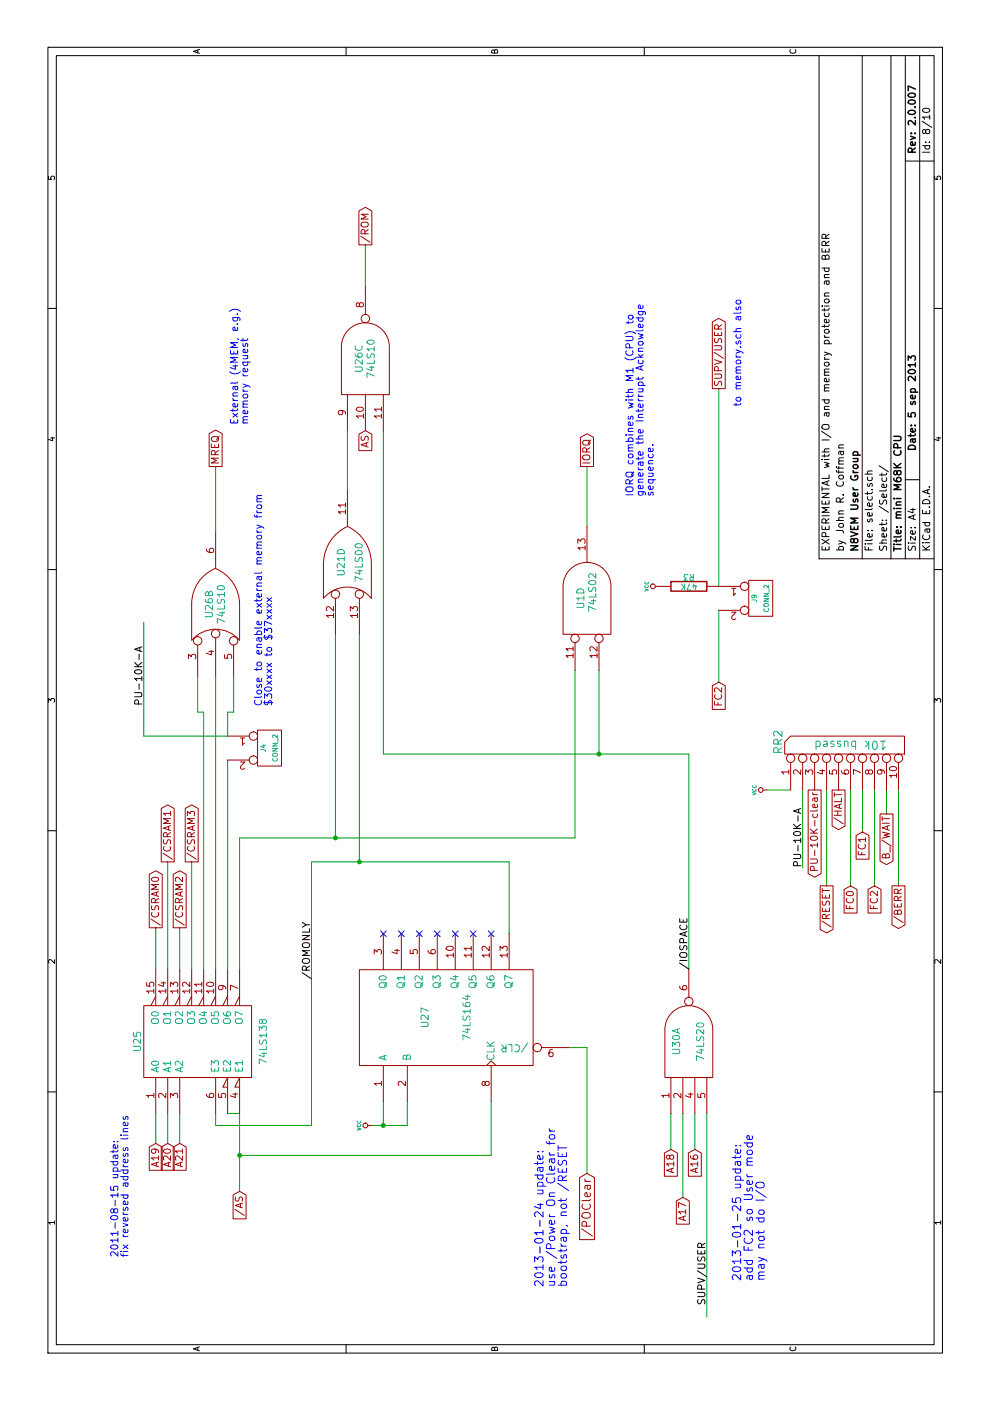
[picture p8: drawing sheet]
EESchema Schematic File Version 4
LIBS:babyM68K-cache
EELAYER 29 0
EELAYER END
$Descr A4 11693 8268
encoding utf-8
Sheet 8 10
Title "mini M68K CPU"
Date "5 sep 2013"
Rev "2.0.007"
Comp "N8VEM User Group"
Comment1 "by John R. Coffman"
Comment2 "EXPERIMENTAL with I/O and memory protection and BERR"
Comment3 ""
Comment4 ""
$EndDescr
Wire Wire Line
	6400 3000 4500 3000
Connection ~ 4700 2800
Wire Wire Line
	6400 2800 4700 2800
Wire Wire Line
	6800 6000 8450 6000
Wire Wire Line
	2100 5800 2400 5800
Wire Wire Line
	9650 3050 9300 3050
Wire Wire Line
	5100 7500 4300 7500
Wire Wire Line
	4300 7300 5100 7300
Connection ~ 5400 5000
Wire Wire Line
	6100 5000 5400 5000
Wire Wire Line
	5100 7100 4300 7100
Wire Wire Line
	5100 6700 4450 6700
Wire Wire Line
	5550 1900 5550 1200
Wire Wire Line
	5100 6600 5100 6400
Wire Wire Line
	7800 4900 7300 4900
Wire Wire Line
	5400 5750 3600 5750
Wire Wire Line
	5400 5750 5400 3200
Wire Wire Line
	2400 5600 2100 5600
Connection ~ 2050 2000
Wire Wire Line
	2050 4100 2050 2000
Wire Wire Line
	2050 4100 2500 4100
Wire Wire Line
	1750 2000 2400 2000
Connection ~ 2300 3200
Wire Wire Line
	2500 3200 2300 3200
Wire Wire Line
	7800 1800 7250 1800
Wire Wire Line
	6050 1950 5750 1950
Wire Wire Line
	5750 1950 5750 1900
Wire Wire Line
	5750 1900 5550 1900
Wire Wire Line
	6050 1650 5750 1650
Wire Wire Line
	5750 1650 5750 1700
Wire Wire Line
	5750 1700 3600 1700
Wire Wire Line
	3600 1600 4500 1600
Wire Wire Line
	3600 1400 4500 1400
Wire Wire Line
	2150 1500 2400 1500
Wire Wire Line
	2400 1300 2150 1300
Wire Wire Line
	2150 1400 2400 1400
Wire Wire Line
	3600 1300 3950 1300
Wire Wire Line
	3600 1500 3950 1500
Wire Wire Line
	3600 1800 6050 1800
Wire Wire Line
	5350 1900 3600 1900
Wire Wire Line
	2300 3100 2300 3400
Wire Wire Line
	2300 3400 2500 3400
Wire Wire Line
	1900 4900 2950 4900
Wire Wire Line
	2950 4900 2950 4750
Wire Wire Line
	2400 2000 2400 1900
Wire Wire Line
	2400 1800 2300 1800
Wire Wire Line
	2300 1800 2300 2600
Wire Wire Line
	4500 2600 2300 2600
Wire Wire Line
	4500 2600 4500 4250
Wire Wire Line
	4700 2000 3600 2000
Wire Wire Line
	4700 4800 6100 4800
Wire Wire Line
	4700 2000 4700 4800
Wire Wire Line
	5100 6900 4300 6900
Wire Wire Line
	5550 1200 6500 1200
Wire Wire Line
	5400 3200 8100 3200
Wire Wire Line
	4750 7200 5100 7200
Wire Wire Line
	4500 4250 3900 4250
Wire Wire Line
	5100 7400 4900 7400
Connection ~ 4500 3000
Wire Wire Line
	1700 5700 2400 5700
Wire Wire Line
	700  5900 2400 5900
Wire Wire Line
	6000 6000 6600 6000
Wire Wire Line
	7600 2900 8100 2900
$Comp
L babyM68K-rescue:74LS00 U21
U 4 2
P 7000 2900
F 0 "U21" H 7000 2950 60  0000 C CNN
F 1 "74LS00" H 7000 2800 60  0000 C CNN
F 2 "" H 7000 2900 50  0001 C CNN
F 3 "" H 7000 2900 50  0001 C CNN
	4    7000 2900
	1    0    0    -1  
$EndComp
Text Label 800  5900 0    60   ~ 0
SUPV/USER
Text Notes 9200 6200 2    60   ~ 0
to memory.sch also
Text GLabel 8450 6000 2    60   Output ~ 0
SUPV/USER
$Comp
L babyM68K-rescue:VCC #PWR017
U 1 1
P 6800 5500
F 0 "#PWR017" H 6800 5600 30  0001 C CNN
F 1 "VCC" H 6800 5600 30  0000 C CNN
F 2 "" H 6800 5500 50  0001 C CNN
F 3 "" H 6800 5500 50  0001 C CNN
	1    6800 5500
	1    0    0    -1  
$EndComp
$Comp
L babyM68K-rescue:R R3
U 1 1
P 6800 5750
F 0 "R3" V 6880 5750 50  0000 C CNN
F 1 "47K" V 6800 5750 50  0000 C CNN
F 2 "" H 6800 5750 50  0001 C CNN
F 3 "" H 6800 5750 50  0001 C CNN
	1    6800 5750
	1    0    0    -1  
$EndComp
$Comp
L babyM68K-rescue:CONN_2 J9
U 1 1
P 6700 6350
F 0 "J9" V 6650 6350 40  0000 C CNN
F 1 "CONN_2" V 6750 6350 40  0000 C CNN
F 2 "" H 6700 6350 50  0001 C CNN
F 3 "" H 6700 6350 50  0001 C CNN
	1    6700 6350
	0    1    1    0   
$EndComp
Text Notes 1000 6200 0    70   ~ 0
2013-01-25 update:\nadd FC2 so User mode\nmay not do I/O
Text GLabel 6000 6000 0    60   Input ~ 0
FC2
$Comp
L babyM68K-rescue:74LS20 U30
U 1 1
P 3000 5750
F 0 "U30" H 3000 5850 60  0000 C CNN
F 1 "74LS20" H 3000 5650 60  0000 C CNN
F 2 "" H 3000 5750 50  0001 C CNN
F 3 "" H 3000 5750 50  0001 C CNN
	1    3000 5750
	1    0    0    -1  
$EndComp
Text Notes 950  4550 0    70   ~ 0
2013-01-24 update:\nuse /Power On Clear for\nbootstrap, not /RESET
Text GLabel 1900 4900 0    70   Input ~ 0
/POClear
Text Notes 1200 1000 0    60   ~ 0
2011-08-15 update:\nfix reversed address lines
Text GLabel 4300 7500 0    60   Output ~ 0
/BERR
Text GLabel 4900 7400 0    60   Output ~ 0
B_/WAIT
$Comp
L babyM68K-rescue:74LS164 U27
U 1 1
P 3200 3700
F 0 "U27" H 3200 3850 60  0000 C CNN
F 1 "74LS164" H 3200 3500 60  0000 C CNN
F 2 "" H 3200 3700 50  0001 C CNN
F 3 "" H 3200 3700 50  0001 C CNN
	1    3200 3700
	1    0    0    -1  
$EndComp
Text GLabel 4300 7300 0    60   Input ~ 0
FC2
Text GLabel 4750 7200 0    60   Input ~ 0
FC1
Text Notes 8150 2000 0    60   ~ 0
External (4MEM, e.g.)\nmemory request
Text Notes 5800 2200 0    60   ~ 0
Close to enable external memory from\n$30xxxx to $37xxxx
Text GLabel 8100 3050 0    60   Input ~ 0
AS
Text GLabel 4300 7100 0    60   Input ~ 0
FC0
Text Label 6300 1200 2    60   ~ 0
PU-10K-A
Text GLabel 5100 7000 0    60   Output ~ 0
/HALT
Text GLabel 4300 6900 0    60   Output ~ 0
/RESET
Text GLabel 5100 6800 0    60   Output ~ 0
PU-10K-clear
Text Label 4950 6700 2    60   ~ 0
PU-10K-A
Text Notes 7550 5300 0    60   ~ 0
IORQ combines with M1 (CPU) to\ngenerate the Interrupt Acknowledge\nsequence.
Text GLabel 7800 1800 2    60   Output ~ 0
MREQ
$Comp
L babyM68K-rescue:VCC #PWR018
U 1 1
P 5100 6400
F 0 "#PWR018" H 5100 6500 30  0001 C CNN
F 1 "VCC" H 5100 6500 30  0000 C CNN
F 2 "" H 5100 6400 50  0001 C CNN
F 3 "" H 5100 6400 50  0001 C CNN
	1    5100 6400
	1    0    0    -1  
$EndComp
$Comp
L babyM68K-rescue:RR9 RR2
U 1 1
P 5450 7100
F 0 "RR2" H 5500 7700 70  0000 C CNN
F 1 "10k bussed" V 5480 7100 70  0000 C CNN
F 2 "" H 5450 7100 50  0001 C CNN
F 3 "" H 5450 7100 50  0001 C CNN
	1    5450 7100
	1    0    0    -1  
$EndComp
Text GLabel 7800 4900 2    60   Output ~ 0
IORQ
Text Label 3600 5750 0    60   ~ 0
/IOSPACE
$Comp
L babyM68K-rescue:74LS02 U1
U 4 2
P 6700 4900
F 0 "U1" H 6700 4950 60  0000 C CNN
F 1 "74LS02" H 6750 4850 60  0000 C CNN
F 2 "" H 6700 4900 50  0001 C CNN
F 3 "" H 6700 4900 50  0001 C CNN
	4    6700 4900
	1    0    0    -1  
$EndComp
Text GLabel 2100 5800 0    60   Input ~ 0
A16
Text GLabel 1700 5700 0    60   Input ~ 0
A17
Text GLabel 2100 5600 0    60   Input ~ 0
A18
Text Label 4000 2600 2    60   ~ 0
/ROMONLY
$Comp
L babyM68K-rescue:74LS10 U26
U 3 1
P 8700 3050
F 0 "U26" H 8700 3100 60  0000 C CNN
F 1 "74LS10" H 8700 3000 60  0000 C CNN
F 2 "" H 8700 3050 50  0001 C CNN
F 3 "" H 8700 3050 50  0001 C CNN
	3    8700 3050
	1    0    0    -1  
$EndComp
Text GLabel 9650 3050 2    60   Output ~ 0
/ROM
NoConn ~ 3900 3950
NoConn ~ 3900 3800
NoConn ~ 3900 3650
NoConn ~ 3900 3500
NoConn ~ 3900 3350
NoConn ~ 3900 3200
NoConn ~ 3900 4100
$Comp
L babyM68K-rescue:VCC #PWR019
U 1 1
P 2300 3100
F 0 "#PWR019" H 2300 3200 30  0001 C CNN
F 1 "VCC" H 2300 3200 30  0000 C CNN
F 2 "" H 2300 3100 50  0001 C CNN
F 3 "" H 2300 3100 50  0001 C CNN
	1    2300 3100
	1    0    0    -1  
$EndComp
Text GLabel 1750 2000 0    60   Input ~ 0
/AS
$Comp
L babyM68K-rescue:CONN_2 J4
U 1 1
P 5450 2250
F 0 "J4" V 5400 2250 40  0000 C CNN
F 1 "CONN_2" V 5500 2250 40  0000 C CNN
F 2 "" H 5450 2250 50  0001 C CNN
F 3 "" H 5450 2250 50  0001 C CNN
	1    5450 2250
	0    1    1    0   
$EndComp
$Comp
L babyM68K-rescue:74LS10 U26
U 2 2
P 6650 1800
F 0 "U26" H 6650 1850 60  0000 C CNN
F 1 "74LS10" H 6650 1750 60  0000 C CNN
F 2 "" H 6650 1800 50  0001 C CNN
F 3 "" H 6650 1800 50  0001 C CNN
	2    6650 1800
	1    0    0    -1  
$EndComp
Text GLabel 4500 1600 2    60   Output ~ 0
/CSRAM3
Text GLabel 3950 1500 2    60   Output ~ 0
/CSRAM2
Text GLabel 4500 1400 2    60   Output ~ 0
/CSRAM1
Text GLabel 3950 1300 2    60   Output ~ 0
/CSRAM0
Text GLabel 2150 1300 0    60   Input ~ 0
A19
Text GLabel 2150 1400 0    60   Input ~ 0
A20
Text GLabel 2150 1500 0    60   Input ~ 0
A21
$Comp
L babyM68K-rescue:74LS138 U25
U 1 1
P 3000 1650
F 0 "U25" H 3000 2150 60  0000 C CNN
F 1 "74LS138" H 3000 1100 60  0000 C CNN
F 2 "" H 3000 1650 50  0001 C CNN
F 3 "" H 3000 1650 50  0001 C CNN
	1    3000 1650
	1    0    0    -1  
$EndComp
$EndSCHEMATC
